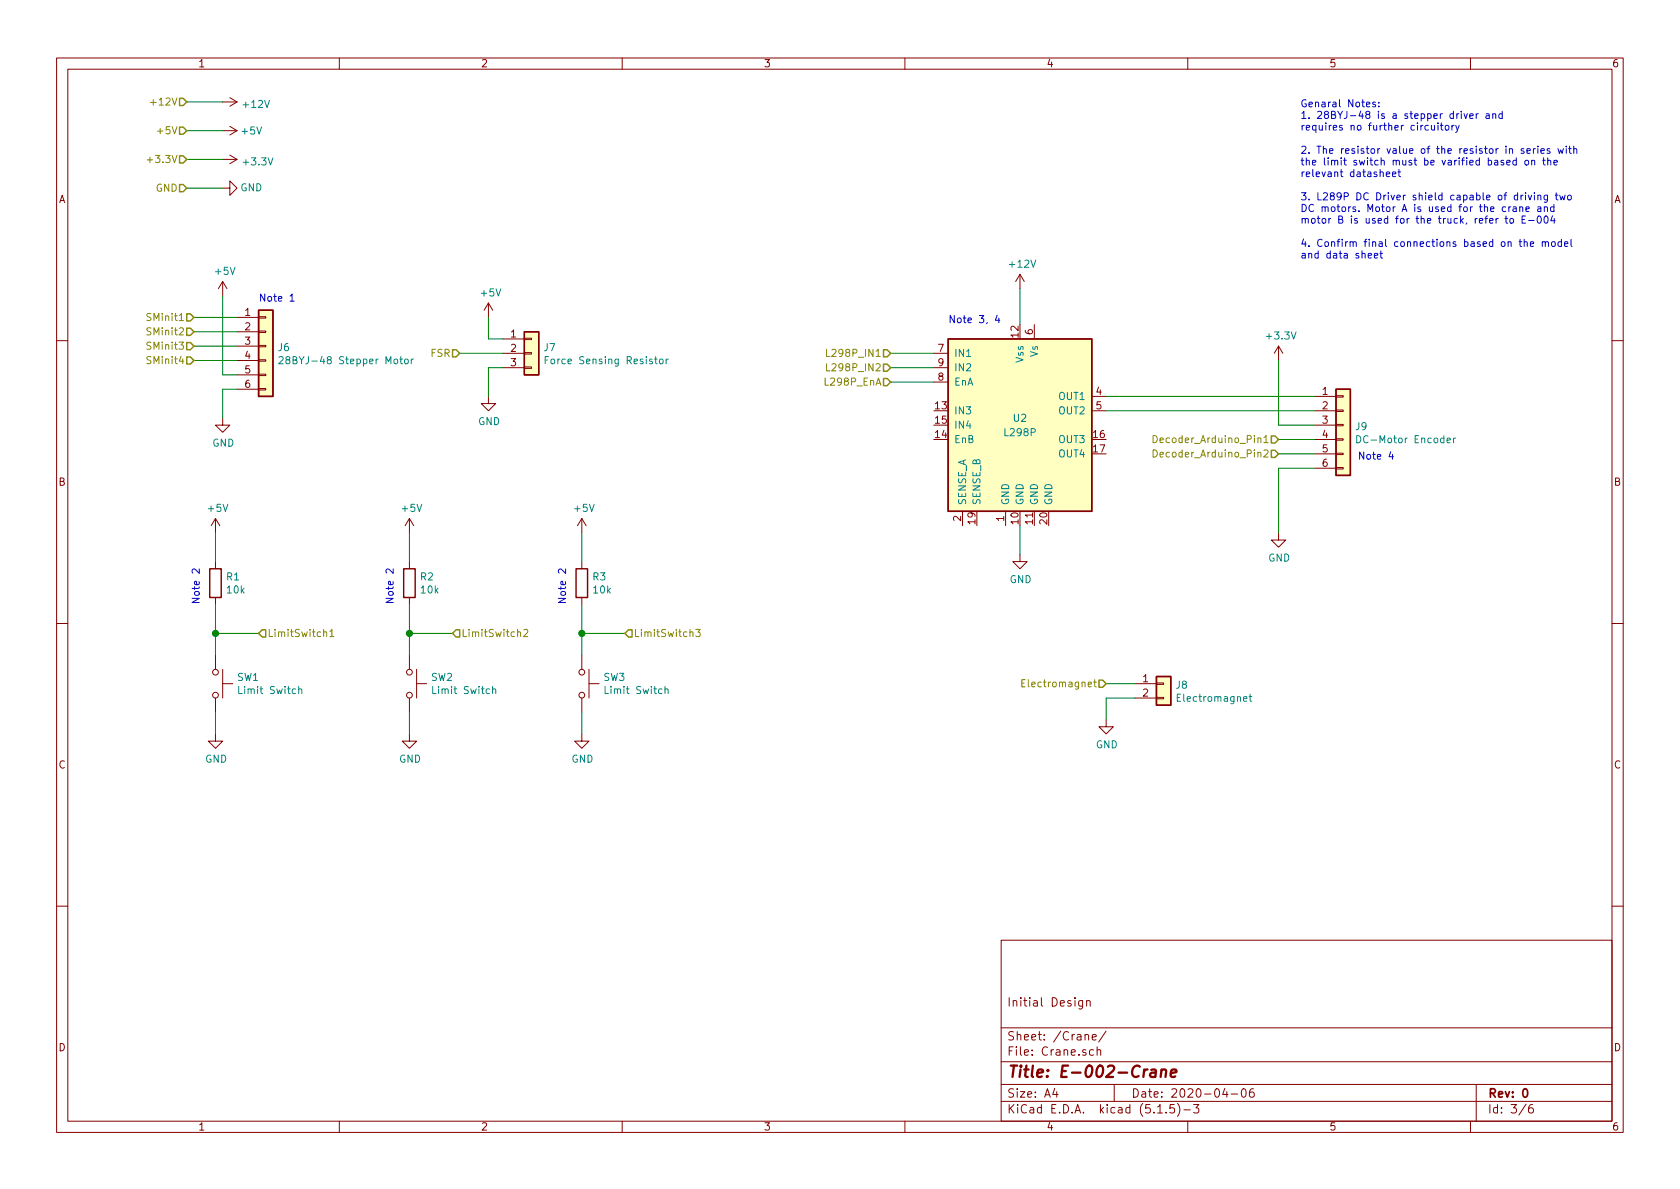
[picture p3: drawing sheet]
EESchema Schematic File Version 4
EELAYER 30 0
EELAYER END
$Descr A4 11693 8268
encoding utf-8
Sheet 3 6
Title "E-002-Crane"
Date "2020-04-06"
Rev "0"
Comp ""
Comment1 "Initial Design"
Comment2 ""
Comment3 ""
Comment4 ""
$EndDescr
$Comp
L Connector_Generic:Conn_01x06 J?
U 1 1
P 1850 2400
AR Path="/5E93AA9C/5E94F7CA" Ref="J?"  Part="1" 
AR Path="/5E8A288E/5E94F7CA" Ref="J6"  Part="1" 
F 0 "J6" H 1930 2392 50  0000 L CNN
F 1 "28BYJ-48 Stepper Motor" H 1930 2301 50  0000 L CNN
F 2 "" H 1850 2400 50  0001 C CNN
F 3 "~" H 1850 2400 50  0001 C CNN
	1    1850 2400
	1    0    0    -1  
$EndComp
$Comp
L power:GND #PWR?
U 1 1
P 1550 2900
AR Path="/5E93AA9C/5E94F7D0" Ref="#PWR?"  Part="1" 
AR Path="/5E8A288E/5E94F7D0" Ref="#PWR031"  Part="1" 
F 0 "#PWR031" H 1550 2650 50  0001 C CNN
F 1 "GND" H 1555 2727 50  0000 C CNN
F 2 "" H 1550 2900 50  0001 C CNN
F 3 "" H 1550 2900 50  0001 C CNN
	1    1550 2900
	1    0    0    -1  
$EndComp
Wire Wire Line
	1550 2900 1550 2700
Wire Wire Line
	1550 2700 1650 2700
Wire Wire Line
	1650 2200 1350 2200
Wire Wire Line
	1650 2300 1350 2300
Wire Wire Line
	1650 2400 1350 2400
Wire Wire Line
	1650 2500 1350 2500
Wire Wire Line
	1650 2600 1550 2600
Wire Wire Line
	1550 2600 1550 2050
$Comp
L power:+5V #PWR?
U 1 1
P 1550 2050
AR Path="/5E93AA9C/5E94F7DE" Ref="#PWR?"  Part="1" 
AR Path="/5E8A288E/5E94F7DE" Ref="#PWR030"  Part="1" 
F 0 "#PWR030" H 1550 1900 50  0001 C CNN
F 1 "+5V" H 1565 2223 50  0000 C CNN
F 2 "" H 1550 2050 50  0001 C CNN
F 3 "" H 1550 2050 50  0001 C CNN
	1    1550 2050
	1    0    0    -1  
$EndComp
Text HLabel 1350 2200 0    50   Input ~ 0
SMinit1
Text HLabel 1350 2300 0    50   Input ~ 0
SMinit2
Text HLabel 1350 2400 0    50   Input ~ 0
SMinit3
Text HLabel 1350 2500 0    50   Input ~ 0
SMinit4
Text Notes 1800 2100 0    50   ~ 0
Note 1
$Comp
L Connector_Generic:Conn_01x03 J?
U 1 1
P 3700 2450
AR Path="/5E93AA9C/5E950A63" Ref="J?"  Part="1" 
AR Path="/5E8A288E/5E950A63" Ref="J7"  Part="1" 
F 0 "J7" H 3780 2492 50  0000 L CNN
F 1 "Force Sensing Resistor" H 3780 2401 50  0000 L CNN
F 2 "" H 3700 2450 50  0001 C CNN
F 3 "~" H 3700 2450 50  0001 C CNN
	1    3700 2450
	1    0    0    -1  
$EndComp
$Comp
L power:GND #PWR?
U 1 1
P 3400 2750
AR Path="/5E93AA9C/5E950A69" Ref="#PWR?"  Part="1" 
AR Path="/5E8A288E/5E950A69" Ref="#PWR035"  Part="1" 
F 0 "#PWR035" H 3400 2500 50  0001 C CNN
F 1 "GND" H 3405 2577 50  0000 C CNN
F 2 "" H 3400 2750 50  0001 C CNN
F 3 "" H 3400 2750 50  0001 C CNN
	1    3400 2750
	1    0    0    -1  
$EndComp
Wire Wire Line
	3500 2550 3400 2550
Wire Wire Line
	3400 2550 3400 2750
Wire Wire Line
	3500 2450 3200 2450
Text HLabel 3200 2450 0    50   Input ~ 0
FSR
$Comp
L power:+5V #PWR?
U 1 1
P 3400 2200
AR Path="/5E93AA9C/5E950A73" Ref="#PWR?"  Part="1" 
AR Path="/5E8A288E/5E950A73" Ref="#PWR034"  Part="1" 
F 0 "#PWR034" H 3400 2050 50  0001 C CNN
F 1 "+5V" H 3415 2373 50  0000 C CNN
F 2 "" H 3400 2200 50  0001 C CNN
F 3 "" H 3400 2200 50  0001 C CNN
	1    3400 2200
	1    0    0    -1  
$EndComp
Wire Wire Line
	3400 2200 3400 2350
Wire Wire Line
	3400 2350 3500 2350
$Comp
L power:+5V #PWR024
U 1 1
P 1500 3700
F 0 "#PWR024" H 1500 3550 50  0001 C CNN
F 1 "+5V" H 1515 3873 50  0000 C CNN
F 2 "" H 1500 3700 50  0001 C CNN
F 3 "" H 1500 3700 50  0001 C CNN
	1    1500 3700
	1    0    0    -1  
$EndComp
$Comp
L Device:R R1
U 1 1
P 1500 4050
F 0 "R1" H 1570 4096 50  0000 L CNN
F 1 "10k" H 1570 4005 50  0000 L CNN
F 2 "" V 1430 4050 50  0001 C CNN
F 3 "~" H 1500 4050 50  0001 C CNN
	1    1500 4050
	1    0    0    -1  
$EndComp
$Comp
L Switch:SW_Push SW1
U 1 1
P 1500 4750
F 0 "SW1" V 1454 4898 50  0000 L CNN
F 1 "Limit Switch" V 1545 4898 50  0000 L CNN
F 2 "" H 1500 4950 50  0001 C CNN
F 3 "~" H 1500 4950 50  0001 C CNN
	1    1500 4750
	0    1    1    0   
$EndComp
$Comp
L power:GND #PWR025
U 1 1
P 1500 5100
F 0 "#PWR025" H 1500 4850 50  0001 C CNN
F 1 "GND" H 1505 4927 50  0000 C CNN
F 2 "" H 1500 5100 50  0001 C CNN
F 3 "" H 1500 5100 50  0001 C CNN
	1    1500 5100
	1    0    0    -1  
$EndComp
Wire Wire Line
	1500 3700 1500 3900
Wire Wire Line
	1500 4200 1500 4400
Wire Wire Line
	1500 4950 1500 5100
Connection ~ 1500 4400
Wire Wire Line
	1500 4400 1500 4550
Wire Wire Line
	1500 4400 1800 4400
Text HLabel 1800 4400 2    50   Input ~ 0
LimitSwitch1
$Comp
L power:+5V #PWR032
U 1 1
P 2850 3700
F 0 "#PWR032" H 2850 3550 50  0001 C CNN
F 1 "+5V" H 2865 3873 50  0000 C CNN
F 2 "" H 2850 3700 50  0001 C CNN
F 3 "" H 2850 3700 50  0001 C CNN
	1    2850 3700
	1    0    0    -1  
$EndComp
$Comp
L Device:R R2
U 1 1
P 2850 4050
F 0 "R2" H 2920 4096 50  0000 L CNN
F 1 "10k" H 2920 4005 50  0000 L CNN
F 2 "" V 2780 4050 50  0001 C CNN
F 3 "~" H 2850 4050 50  0001 C CNN
	1    2850 4050
	1    0    0    -1  
$EndComp
$Comp
L Switch:SW_Push SW2
U 1 1
P 2850 4750
F 0 "SW2" V 2804 4898 50  0000 L CNN
F 1 "Limit Switch" V 2895 4898 50  0000 L CNN
F 2 "" H 2850 4950 50  0001 C CNN
F 3 "~" H 2850 4950 50  0001 C CNN
	1    2850 4750
	0    1    1    0   
$EndComp
$Comp
L power:GND #PWR033
U 1 1
P 2850 5100
F 0 "#PWR033" H 2850 4850 50  0001 C CNN
F 1 "GND" H 2855 4927 50  0000 C CNN
F 2 "" H 2850 5100 50  0001 C CNN
F 3 "" H 2850 5100 50  0001 C CNN
	1    2850 5100
	1    0    0    -1  
$EndComp
Wire Wire Line
	2850 3700 2850 3900
Wire Wire Line
	2850 4200 2850 4400
Wire Wire Line
	2850 4950 2850 5100
Connection ~ 2850 4400
Wire Wire Line
	2850 4400 2850 4550
Wire Wire Line
	2850 4400 3150 4400
Text HLabel 3150 4400 2    50   Input ~ 0
LimitSwitch2
$Comp
L power:+5V #PWR036
U 1 1
P 4050 3700
F 0 "#PWR036" H 4050 3550 50  0001 C CNN
F 1 "+5V" H 4065 3873 50  0000 C CNN
F 2 "" H 4050 3700 50  0001 C CNN
F 3 "" H 4050 3700 50  0001 C CNN
	1    4050 3700
	1    0    0    -1  
$EndComp
$Comp
L Device:R R3
U 1 1
P 4050 4050
F 0 "R3" H 4120 4096 50  0000 L CNN
F 1 "10k" H 4120 4005 50  0000 L CNN
F 2 "" V 3980 4050 50  0001 C CNN
F 3 "~" H 4050 4050 50  0001 C CNN
	1    4050 4050
	1    0    0    -1  
$EndComp
$Comp
L Switch:SW_Push SW3
U 1 1
P 4050 4750
F 0 "SW3" V 4004 4898 50  0000 L CNN
F 1 "Limit Switch" V 4095 4898 50  0000 L CNN
F 2 "" H 4050 4950 50  0001 C CNN
F 3 "~" H 4050 4950 50  0001 C CNN
	1    4050 4750
	0    1    1    0   
$EndComp
$Comp
L power:GND #PWR037
U 1 1
P 4050 5100
F 0 "#PWR037" H 4050 4850 50  0001 C CNN
F 1 "GND" H 4055 4927 50  0000 C CNN
F 2 "" H 4050 5100 50  0001 C CNN
F 3 "" H 4050 5100 50  0001 C CNN
	1    4050 5100
	1    0    0    -1  
$EndComp
Wire Wire Line
	4050 3700 4050 3900
Wire Wire Line
	4050 4200 4050 4400
Wire Wire Line
	4050 4950 4050 5100
Connection ~ 4050 4400
Wire Wire Line
	4050 4400 4050 4550
Wire Wire Line
	4050 4400 4350 4400
Text HLabel 4350 4400 2    50   Input ~ 0
LimitSwitch3
$Comp
L power:+5V #PWR?
U 1 1
P 1550 900
AR Path="/5E93AA9C/5E95C848" Ref="#PWR?"  Part="1" 
AR Path="/5E8A288E/5E95C848" Ref="#PWR027"  Part="1" 
F 0 "#PWR027" H 1550 750 50  0001 C CNN
F 1 "+5V" V 1550 1100 50  0000 C CNN
F 2 "" H 1550 900 50  0001 C CNN
F 3 "" H 1550 900 50  0001 C CNN
	1    1550 900 
	0    1    1    0   
$EndComp
$Comp
L power:GND #PWR?
U 1 1
P 1550 1300
AR Path="/5E93AA9C/5E95C84E" Ref="#PWR?"  Part="1" 
AR Path="/5E8A288E/5E95C84E" Ref="#PWR029"  Part="1" 
F 0 "#PWR029" H 1550 1050 50  0001 C CNN
F 1 "GND" V 1550 1100 50  0000 C CNN
F 2 "" H 1550 1300 50  0001 C CNN
F 3 "" H 1550 1300 50  0001 C CNN
	1    1550 1300
	0    -1   -1   0   
$EndComp
Text HLabel 1300 900  0    50   Input ~ 0
+5V
Wire Wire Line
	1300 900  1550 900 
Text HLabel 1300 1300 0    50   Input ~ 0
GND
Wire Wire Line
	1300 1300 1550 1300
Text Notes 9050 1800 0    50   ~ 0
Genaral Notes:\n1. 28BYJ-48 is a stepper driver and \nrequires no further circuitory\n\n2. The resistor value of the resistor in series with\nthe limit switch must be varified based on the \nrelevant datasheet\n\n3. L289P DC Driver shield capable of driving two \nDC motors. Motor A is used for the crane and \nmotor B is used for the truck, refer to E-004\n\n4. Confirm final connections based on the model\nand data sheet
Text Notes 1400 4200 1    50   ~ 0
Note 2
Text Notes 2750 4200 1    50   ~ 0
Note 2
Text Notes 3950 4200 1    50   ~ 0
Note 2
$Comp
L power:+12V #PWR026
U 1 1
P 1550 700
F 0 "#PWR026" H 1550 550 50  0001 C CNN
F 1 "+12V" V 1565 828 50  0000 L CNN
F 2 "" H 1550 700 50  0001 C CNN
F 3 "" H 1550 700 50  0001 C CNN
	1    1550 700 
	0    1    1    0   
$EndComp
Text HLabel 1300 700  0    50   Input ~ 0
+12V
Wire Wire Line
	1300 700  1550 700 
$Comp
L Connector_Generic:Conn_01x06 J9
U 1 1
P 9350 2950
F 0 "J9" H 9430 2942 50  0000 L CNN
F 1 "DC-Motor Encoder" H 9430 2851 50  0000 L CNN
F 2 "" H 9350 2950 50  0001 C CNN
F 3 "~" H 9350 2950 50  0001 C CNN
	1    9350 2950
	1    0    0    -1  
$EndComp
$Comp
L Driver_Motor:L298P U2
U 1 1
P 7100 2950
F 0 "U2" H 7100 3000 50  0000 C CNN
F 1 "L298P" H 7100 2900 50  0000 C CNN
F 2 "" H 7250 3200 50  0001 C CNN
F 3 "http://www.st.com/st-web-ui/static/active/en/resource/technical/document/datasheet/CD00000240.pdf" H 7250 3200 50  0001 C CNN
	1    7100 2950
	1    0    0    -1  
$EndComp
Wire Wire Line
	7100 2250 7100 2000
$Comp
L power:+12V #PWR038
U 1 1
P 7100 2000
F 0 "#PWR038" H 7100 1850 50  0001 C CNN
F 1 "+12V" H 7115 2173 50  0000 C CNN
F 2 "" H 7100 2000 50  0001 C CNN
F 3 "" H 7100 2000 50  0001 C CNN
	1    7100 2000
	1    0    0    -1  
$EndComp
Wire Wire Line
	7100 3650 7100 3850
$Comp
L power:GND #PWR039
U 1 1
P 7100 3850
F 0 "#PWR039" H 7100 3600 50  0001 C CNN
F 1 "GND" H 7105 3677 50  0000 C CNN
F 2 "" H 7100 3850 50  0001 C CNN
F 3 "" H 7100 3850 50  0001 C CNN
	1    7100 3850
	1    0    0    -1  
$EndComp
$Comp
L power:GND #PWR042
U 1 1
P 8900 3700
F 0 "#PWR042" H 8900 3450 50  0001 C CNN
F 1 "GND" H 8905 3527 50  0000 C CNN
F 2 "" H 8900 3700 50  0001 C CNN
F 3 "" H 8900 3700 50  0001 C CNN
	1    8900 3700
	1    0    0    -1  
$EndComp
Text HLabel 1300 1100 0    50   Input ~ 0
+3.3V
Wire Wire Line
	1300 1100 1550 1100
$Comp
L power:+3.3V #PWR028
U 1 1
P 1550 1100
F 0 "#PWR028" H 1550 950 50  0001 C CNN
F 1 "+3.3V" V 1565 1228 50  0000 L CNN
F 2 "" H 1550 1100 50  0001 C CNN
F 3 "" H 1550 1100 50  0001 C CNN
	1    1550 1100
	0    1    1    0   
$EndComp
Wire Wire Line
	9150 2950 8900 2950
Wire Wire Line
	8900 2950 8900 2500
$Comp
L power:+3.3V #PWR041
U 1 1
P 8900 2500
F 0 "#PWR041" H 8900 2350 50  0001 C CNN
F 1 "+3.3V" H 8915 2673 50  0000 C CNN
F 2 "" H 8900 2500 50  0001 C CNN
F 3 "" H 8900 2500 50  0001 C CNN
	1    8900 2500
	1    0    0    -1  
$EndComp
Wire Wire Line
	9150 3250 8900 3250
Wire Wire Line
	8900 3250 8900 3700
Wire Wire Line
	9150 3050 8900 3050
Text HLabel 8900 3050 0    50   Input ~ 0
Decoder_Arduino_Pin1
Wire Wire Line
	7700 2750 9150 2750
Wire Wire Line
	7700 2850 9150 2850
Wire Wire Line
	9150 3150 8900 3150
Text HLabel 8900 3150 0    50   Input ~ 0
Decoder_Arduino_Pin2
Text HLabel 6200 2450 0    50   Input ~ 0
L298P_IN1
Text HLabel 6200 2550 0    50   Input ~ 0
L298P_IN2
Text HLabel 6200 2650 0    50   Input ~ 0
L298P_EnA
Wire Wire Line
	6500 2450 6200 2450
Wire Wire Line
	6200 2550 6500 2550
Wire Wire Line
	6500 2650 6200 2650
Text Notes 6600 2250 0    50   ~ 0
Note 3, 4
Text Notes 9450 3200 0    50   ~ 0
Note 4
$Comp
L Connector_Generic:Conn_01x02 J8
U 1 1
P 8100 4750
F 0 "J8" H 8180 4742 50  0000 L CNN
F 1 "Electromagnet" H 8180 4651 50  0000 L CNN
F 2 "" H 8100 4750 50  0001 C CNN
F 3 "~" H 8100 4750 50  0001 C CNN
	1    8100 4750
	1    0    0    -1  
$EndComp
$Comp
L power:GND #PWR040
U 1 1
P 7700 5000
F 0 "#PWR040" H 7700 4750 50  0001 C CNN
F 1 "GND" H 7705 4827 50  0000 C CNN
F 2 "" H 7700 5000 50  0001 C CNN
F 3 "" H 7700 5000 50  0001 C CNN
	1    7700 5000
	1    0    0    -1  
$EndComp
Wire Wire Line
	7900 4850 7700 4850
Wire Wire Line
	7700 4850 7700 5000
Text HLabel 7700 4750 0    50   Input ~ 0
Electromagnet
Wire Wire Line
	7700 4750 7900 4750
$EndSCHEMATC
